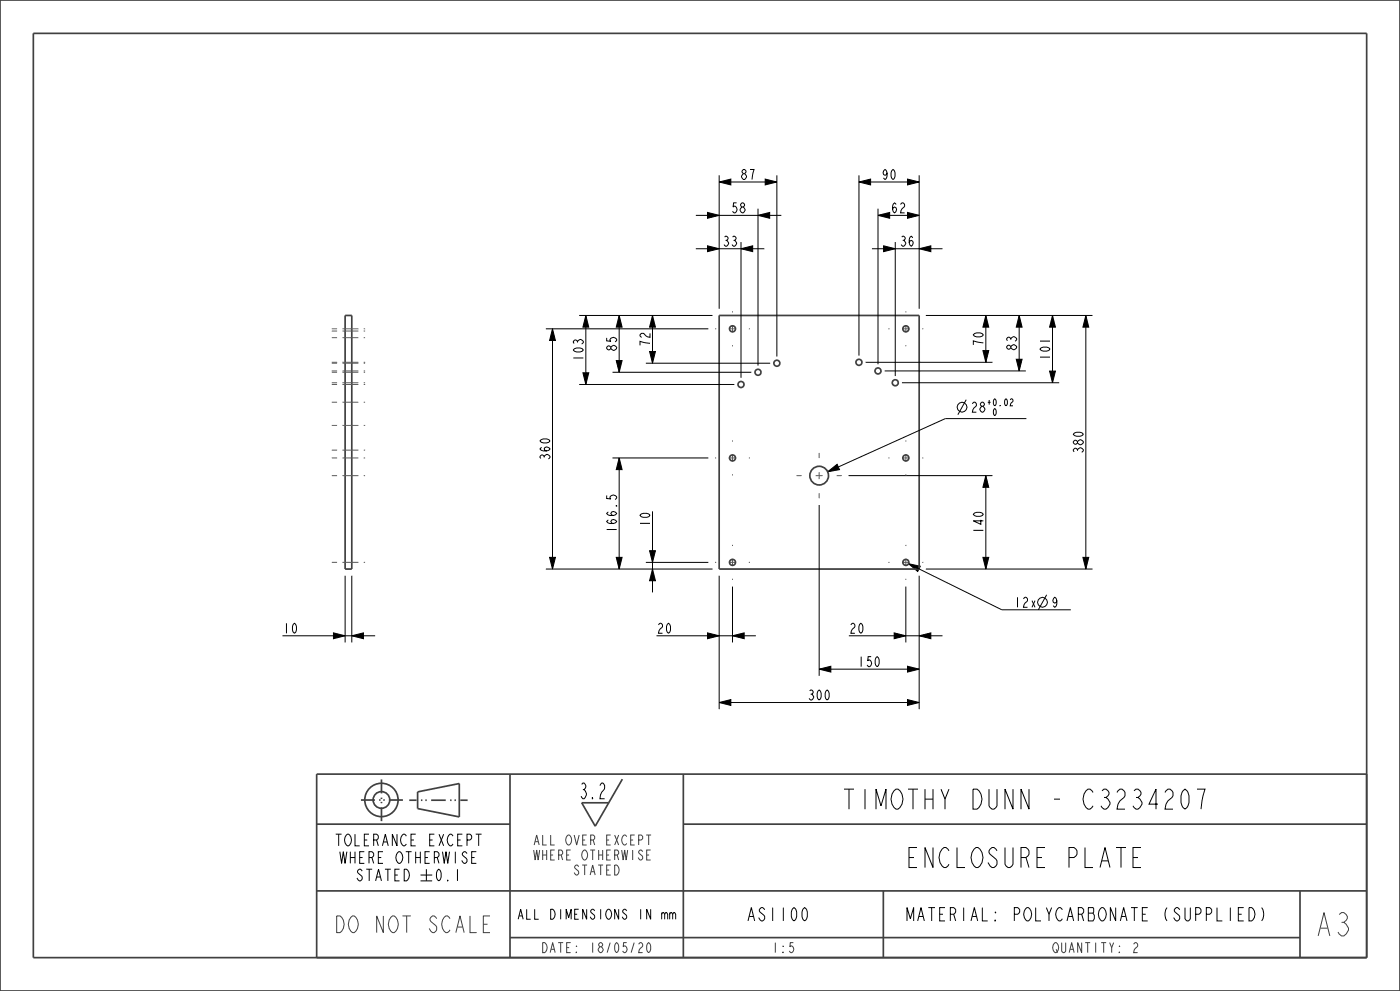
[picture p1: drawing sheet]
<svg xmlns="http://www.w3.org/2000/svg" width="420mm" height="297mm" viewBox="0 0 420 297" stroke-linecap="round" stroke-linejoin="round" font-family="sans-serif">
<g fill="none" stroke="#404040" stroke-width=".51">
<path d="M0 0h420v297h-420zM10 10h400v277h-400zM103.5 94.5h2v76h-2zM215.8 94.5h60v76h-60zM122.8 239.8h2.2M125.3 237.3l12.5-2.5v10l-12.5-2.5zM126.3 239.8h.4M127.6 239.8h.4M129.3 239.8h4.4M135 239.8h.5M136.3 239.8h.5M138.1 239.8h2.2"/>
<path d="M153 232v55M186.7 233.5l-8.1 14.1-4.1-7M205 232v55M410 232h-315v55M95 247h58M205 247h205M95 267h315M265 267v20M390 267v20M153 281h237"/>
<circle cx="114.4" cy="239.7" r="5"/>
<circle cx="114.4" cy="239.7" r="2.5"/>
</g>
<g fill="none" stroke="#000" stroke-width=".3">
<path d="M215.8 54.5l3.5-.8v1.7zM215.8 52.5v40M215.8 54.5h17.3M229.6 53.7l3.5 .8-3.5 .9zM233.1 52.5v54.4M257.7 54.5l3.5-.8v1.7zM257.7 52.5v54.1M257.7 54.5h18.1M272.3 53.7l3.5 .8-3.5 .9zM275.8 52.5v40M208.8 74.5h20.5M208.8 64.5h25.6"/>
<path d="M212.3 63.7l3.5 .8-3.5 .9zM212.3 73.7l3.5 .8-3.5 .9zM222.3 74.5l3.5-.8v1.7zM222.3 72.5v40.7M227.4 64.5l3.5-.8v1.7zM227.4 62.5v47.1M261.6 74.5h21.2M263.4 64.5l3.5-.8v1.7zM263.4 62.5v46.7M263.4 64.5h12.4M265.1 73.7l3.5 .8-3.5 .9zM268.6 72.5v40.2"/>
<path d="M272.3 63.7l3.5 .8-3.5 .9zM275.8 74.5l3.5-.8v1.7zM163.8 98.5h48.7M165.8 98.5l.8 3.5h-1.7zM165.8 98.5v72M173.8 94.5h40M175.8 94.5l.8 3.5h-1.7zM175.8 94.5v20.7M185.8 94.5l.8 3.5h-1.7zM185.8 94.5v17.1M195.8 94.5l.8 3.5h-1.7zM195.8 94.5v14.4"/>
<path d="M277.8 94.5h50M295.8 94.5l.8 3.5h-1.7zM295.8 94.5v14.1M305.8 94.5l.8 3.5h-1.7zM305.8 94.5v16.7M315.8 94.5l.8 3.5h-1.7zM315.8 94.5v20.2M325.8 94.5l.8 3.5h-1.7zM325.8 94.5v76M173.8 115.2h46.5M174.9 111.7h1.7l-.8 3.5zM183.8 111.6h41.6"/>
<path d="M184.9 108.1h1.7l-.8 3.5zM193.8 108.9h37.3M194.9 105.4h1.7l-.8 3.5zM259.7 108.6h38.1M265.4 111.2h42.4M270.6 114.7h47.2M289.9 119.8l-2.5 4.5M294.9 105.1h1.7l-.8 3.5zM304.9 107.7h1.7l-.8 3.5zM314.9 111.2h1.7l-.8 3.5zM183.8 137.2h28.7M185.8 137.2l.8 3.5h-1.7z"/>
<path d="M185.8 137.2v33.3M307.9 125.4h-24.3l-35.3 16M195.8 153.2v24.3M245.8 151.3v51.2M248.3 141.4l2.8-2.2 .8 1.5zM254.6 142.5h43.2M295.8 142.5l.8 3.5h-1.7zM295.8 142.5v28M103.5 172.5v20M105.5 172.5v20M163.8 170.5h50M164.9 167h1.7l-.8 3.5z"/>
<path d="M184.9 167h1.7l-.8 3.5zM193.8 168.5h18.7M194.9 165h1.7l-.8 3.5zM195.8 170.5l.8 3.5h-1.7zM215.8 172.5v40M219.8 175.8v16.7M271.8 175.8v16.7M272.6 168.9l3.5 .8-.8 1.6zM272.6 168.9l27.9 13.9h20.7M275.8 172.5v40M277.8 170.5h50M294.9 167h1.7l-.8 3.5z"/>
<path d="M314 178.3l-2.5 4.5M324.9 167h1.7l-.8 3.5zM84.7 190.5h27.8M100 189.7l3.5 .8-3.5 .9zM105.5 190.5l3.5-.8v1.7zM197 190.5h29.8M212.3 189.7l3.5 .8-3.5 .9zM219.8 190.5l3.5-.8v1.7zM254.7 190.5h28.1M268.3 189.7l3.5 .8-3.5 .9zM272.3 199.7l3.5 .8-3.5 .9zM275.8 190.5l3.5-.8v1.7z"/>
<path d="M215.8 210.5l3.5-.8v1.7zM215.8 210.5h60M245.8 200.5l3.5-.8v1.7zM245.8 200.5h30M272.3 209.7l3.5 .8-3.5 .9zM126.2 262.3h3.5M126.2 264h3.5M127.9 260.5v3.5"/>
<circle cx="288.6" cy="122" r="1.47"/>
<circle cx="312.7" cy="180.5" r="1.47"/>
</g>
<g fill="#000">
<path d="M215.8 54.5l3.5-.8v1.7zM229.6 53.7l3.5 .8-3.5 .9zM257.7 54.5l3.5-.8v1.7zM272.3 53.7l3.5 .8-3.5 .9zM212.3 63.7l3.5 .8-3.5 .9zM212.3 73.7l3.5 .8-3.5 .9zM222.3 74.5l3.5-.8v1.7zM227.4 64.5l3.5-.8v1.7zM263.4 64.5l3.5-.8v1.7zM265.1 73.7l3.5 .8-3.5 .9zM275.8 74.5l3.5-.8v1.7zM272.3 63.7l3.5 .8-3.5 .9z"/>
<path d="M165.8 98.5l.8 3.5h-1.7zM175.8 94.5l.8 3.5h-1.7zM185.8 94.5l.8 3.5h-1.7zM195.8 94.5l.8 3.5h-1.7zM295.8 94.5l.8 3.5h-1.7zM305.8 94.5l.8 3.5h-1.7zM315.8 94.5l.8 3.5h-1.7zM325.8 94.5l.8 3.5h-1.7zM174.9 111.7h1.7l-.8 3.5zM184.9 108.1h1.7l-.8 3.5zM194.9 105.4h1.7l-.8 3.5zM294.9 105.1h1.7l-.8 3.5z"/>
<path d="M304.9 107.7h1.7l-.8 3.5zM314.9 111.2h1.7l-.8 3.5zM185.8 137.2l.8 3.5h-1.7zM248.3 141.4l2.8-2.2 .8 1.5zM295.8 142.5l.8 3.5h-1.7zM164.9 167h1.7l-.8 3.5zM184.9 167h1.7l-.8 3.5zM194.9 165h1.7l-.8 3.5zM195.8 170.5l.8 3.5h-1.7zM272.6 168.9l3.5 .8-.8 1.6zM294.9 167h1.7l-.8 3.5zM324.9 167h1.7l-.8 3.5z"/>
<path d="M100 189.7l3.5 .8-3.5 .9zM105.5 190.5l3.5-.8v1.7zM212.3 189.7l3.5 .8-3.5 .9zM219.8 190.5l3.5-.8v1.7zM268.3 189.7l3.5 .8-3.5 .9zM275.8 190.5l3.5-.8v1.7zM215.8 210.5l3.5-.8v1.7zM245.8 200.5l3.5-.8v1.7zM272.3 209.7l3.5 .8-3.5 .9zM272.3 199.7l3.5 .8-3.5 .9z"/>
</g>
<path d="M108.3 239.8h12.7M114.4 233.6v12.5" fill="none" stroke="#404040" stroke-width=".51" stroke-dasharray="4.2 1.3 .4 .8 .4 1.3" stroke-linecap="butt"/>
<!-- layer: 02___PRT_ALL_AXES -->
<g fill="none" stroke="#5d5d5d" stroke-width=".3" stroke-dasharray="1.6 1.6 4.8 1.6" stroke-linecap="butt">
<path d="M99.5 99.2h10M99.5 98.5h10M214.5 98.5h.4M219.8 93.3v.3M225 98.5h-.3M266.5 98.5h.4M271.8 93.3v.3M277 98.5h-.3M99.5 115.2h10M99.5 114.7h10M99.5 111.6h10M99.5 111.2h10"/>
<path d="M99.5 108.9h10M99.5 108.6h10M99.5 101.2h10M219.8 103.8v-.4M271.8 103.8v-.4M99.5 137.2h10M99.5 134.9h10M99.5 127.5h10M99.5 120.5h10M214.5 137.2h.4M219.8 132v.3M225 137.2h-.3"/>
<path d="M245.8 137.3v-1.6M266.5 137.2h.4M271.8 132v.3M277 137.2h-.3M99.5 142.5h10M219.8 142.5v-.4M240.5 142.5h-1.5M245.8 147.8v1.5M251 142.5h1.6M271.8 142.5v-.4M99.5 168.5h10M214.5 168.5h.4"/>
<path d="M219.8 163.3v.3M219.8 173.8v-.4M225 168.5h-.3M266.5 168.5h.4M271.8 163.3v.3M271.8 173.8v-.4M277 168.5h-.3"/>
</g>
<g fill="none" stroke="#5d5d5d" stroke-width=".3">
<path d="M218.7 98.5h2.1M219.8 97.5v2.1M270.7 98.5h2.1M271.8 97.5v2.1M218.7 137.2h2.1M219.8 136.2v2.1M270.7 137.2h2.1M271.8 136.2v2.1M244.7 142.5h2.1M245.8 141.5v2.1M218.7 168.5h2.1M219.8 167.5v2.1"/>
<path d="M270.7 168.5h2.1M271.8 167.5v2.1"/>
</g>
<g fill="none" stroke="#404040" stroke-width=".51">
<circle cx="219.8" cy="98.5" r=".9"/>
<circle cx="271.8" cy="98.5" r=".9"/>
<circle cx="222.3" cy="115.2" r=".9"/>
<circle cx="227.4" cy="111.6" r=".9"/>
<circle cx="233.1" cy="108.9" r=".9"/>
<circle cx="257.7" cy="108.6" r=".9"/>
<circle cx="263.4" cy="111.2" r=".9"/>
<circle cx="268.6" cy="114.7" r=".9"/>
<circle cx="219.8" cy="137.2" r=".9"/>
<circle cx="271.8" cy="137.2" r=".9"/>
<circle cx="245.8" cy="142.5" r="2.8"/>
<circle cx="219.8" cy="168.5" r=".9"/>
<circle cx="271.8" cy="168.5" r=".9"/>
</g>
<text font-size="9.1" fill="#404040" x="394.5" y="280.5">A3</text>
<g font-size="7.8">
<text x="253.7" y="242.5">TIMOTHY DUNN - C3234207</text>
<text x="272.4" y="260">ENCLOSURE PLATE</text>
</g>
<text font-size="6.5" fill="#404040" x="100.6" y="279.5">DO NOT SCALE</text>
<text font-size="6.1" fill="#404040" x="173.6" y="239.4">3.2</text>
<g font-size="5.2">
<text x="224.1" y="276">AS1100</text>
<text x="272.9" y="276">MATERIAL: POLYCARBONATE (SUPPLIED)</text>
</g>
<g font-size="4.6">
<text x="100.8" y="253.5">TOLERANCE EXCEPT</text>
<text x="102.2" y="258.8">WHERE OTHERWISE</text>
<text x="106.8" y="264">STATED</text>
<text x="130.4" y="264">0.1</text>
</g>
<g font-size="3.9">
<text x="222" y="53.8">87</text>
<text x="264.3" y="53.8">90</text>
<text x="219.2" y="63.8">58</text>
<text x="267.2" y="63.8">62</text>
<text x="216.6" y="73.8">33</text>
<text x="269.8" y="73.8">36</text>
<text x="185" y="105.5" transform="rotate(-90 185 105.5)">85</text>
<text x="195" y="104.1" transform="rotate(-90 195 104.1)">72</text>
<text x="295" y="104" transform="rotate(-90 295 104)">70</text>
<text x="305" y="105.3" transform="rotate(-90 305 105.3)">83</text>
<text x="175" y="108.5" transform="rotate(-90 175 108.5)">103</text>
<text x="315" y="108.2" transform="rotate(-90 315 108.2)">101</text>
<text x="291.1" y="123.5">28</text>
<text x="325" y="136.1" transform="rotate(-90 325 136.1)">380</text>
<text x="165" y="138.1" transform="rotate(-90 165 138.1)">360</text>
<text x="185" y="159.9" transform="rotate(-90 185 159.9)">166.5</text>
<text x="195" y="158" transform="rotate(-90 195 158)">10</text>
<text x="295" y="160.1" transform="rotate(-90 295 160.1)">140</text>
<text x="304" y="182">12x</text>
<text x="315.2" y="182">9</text>
<text x="84.7" y="189.8">10</text>
<text x="197" y="189.8">20</text>
<text x="254.7" y="189.8">20</text>
<text x="257.2" y="199.8">150</text>
<text x="242.2" y="209.8">300</text>
<text x="155.6" y="275.5">ALL DIMENSIONS IN mm</text>
</g>
<g font-size="3.9" fill="#404040">
<text x="160.3" y="253.3">ALL OVER EXCEPT</text>
<text x="160.3" y="257.8">WHERE OTHERWISE</text>
<text x="172" y="262.3">STATED</text>
<text x="162.6" y="285.5">DATE: 18/05/20</text>
<text x="231.5" y="285.5">1:5</text>
<text x="315.8" y="285.5">QUANTITY: 2</text>
</g>
<g font-size="2.7">
<text x="295.9" y="121.6">+0.02</text>
<text x="297.6" y="124.5">0</text>
</g>
</svg>
